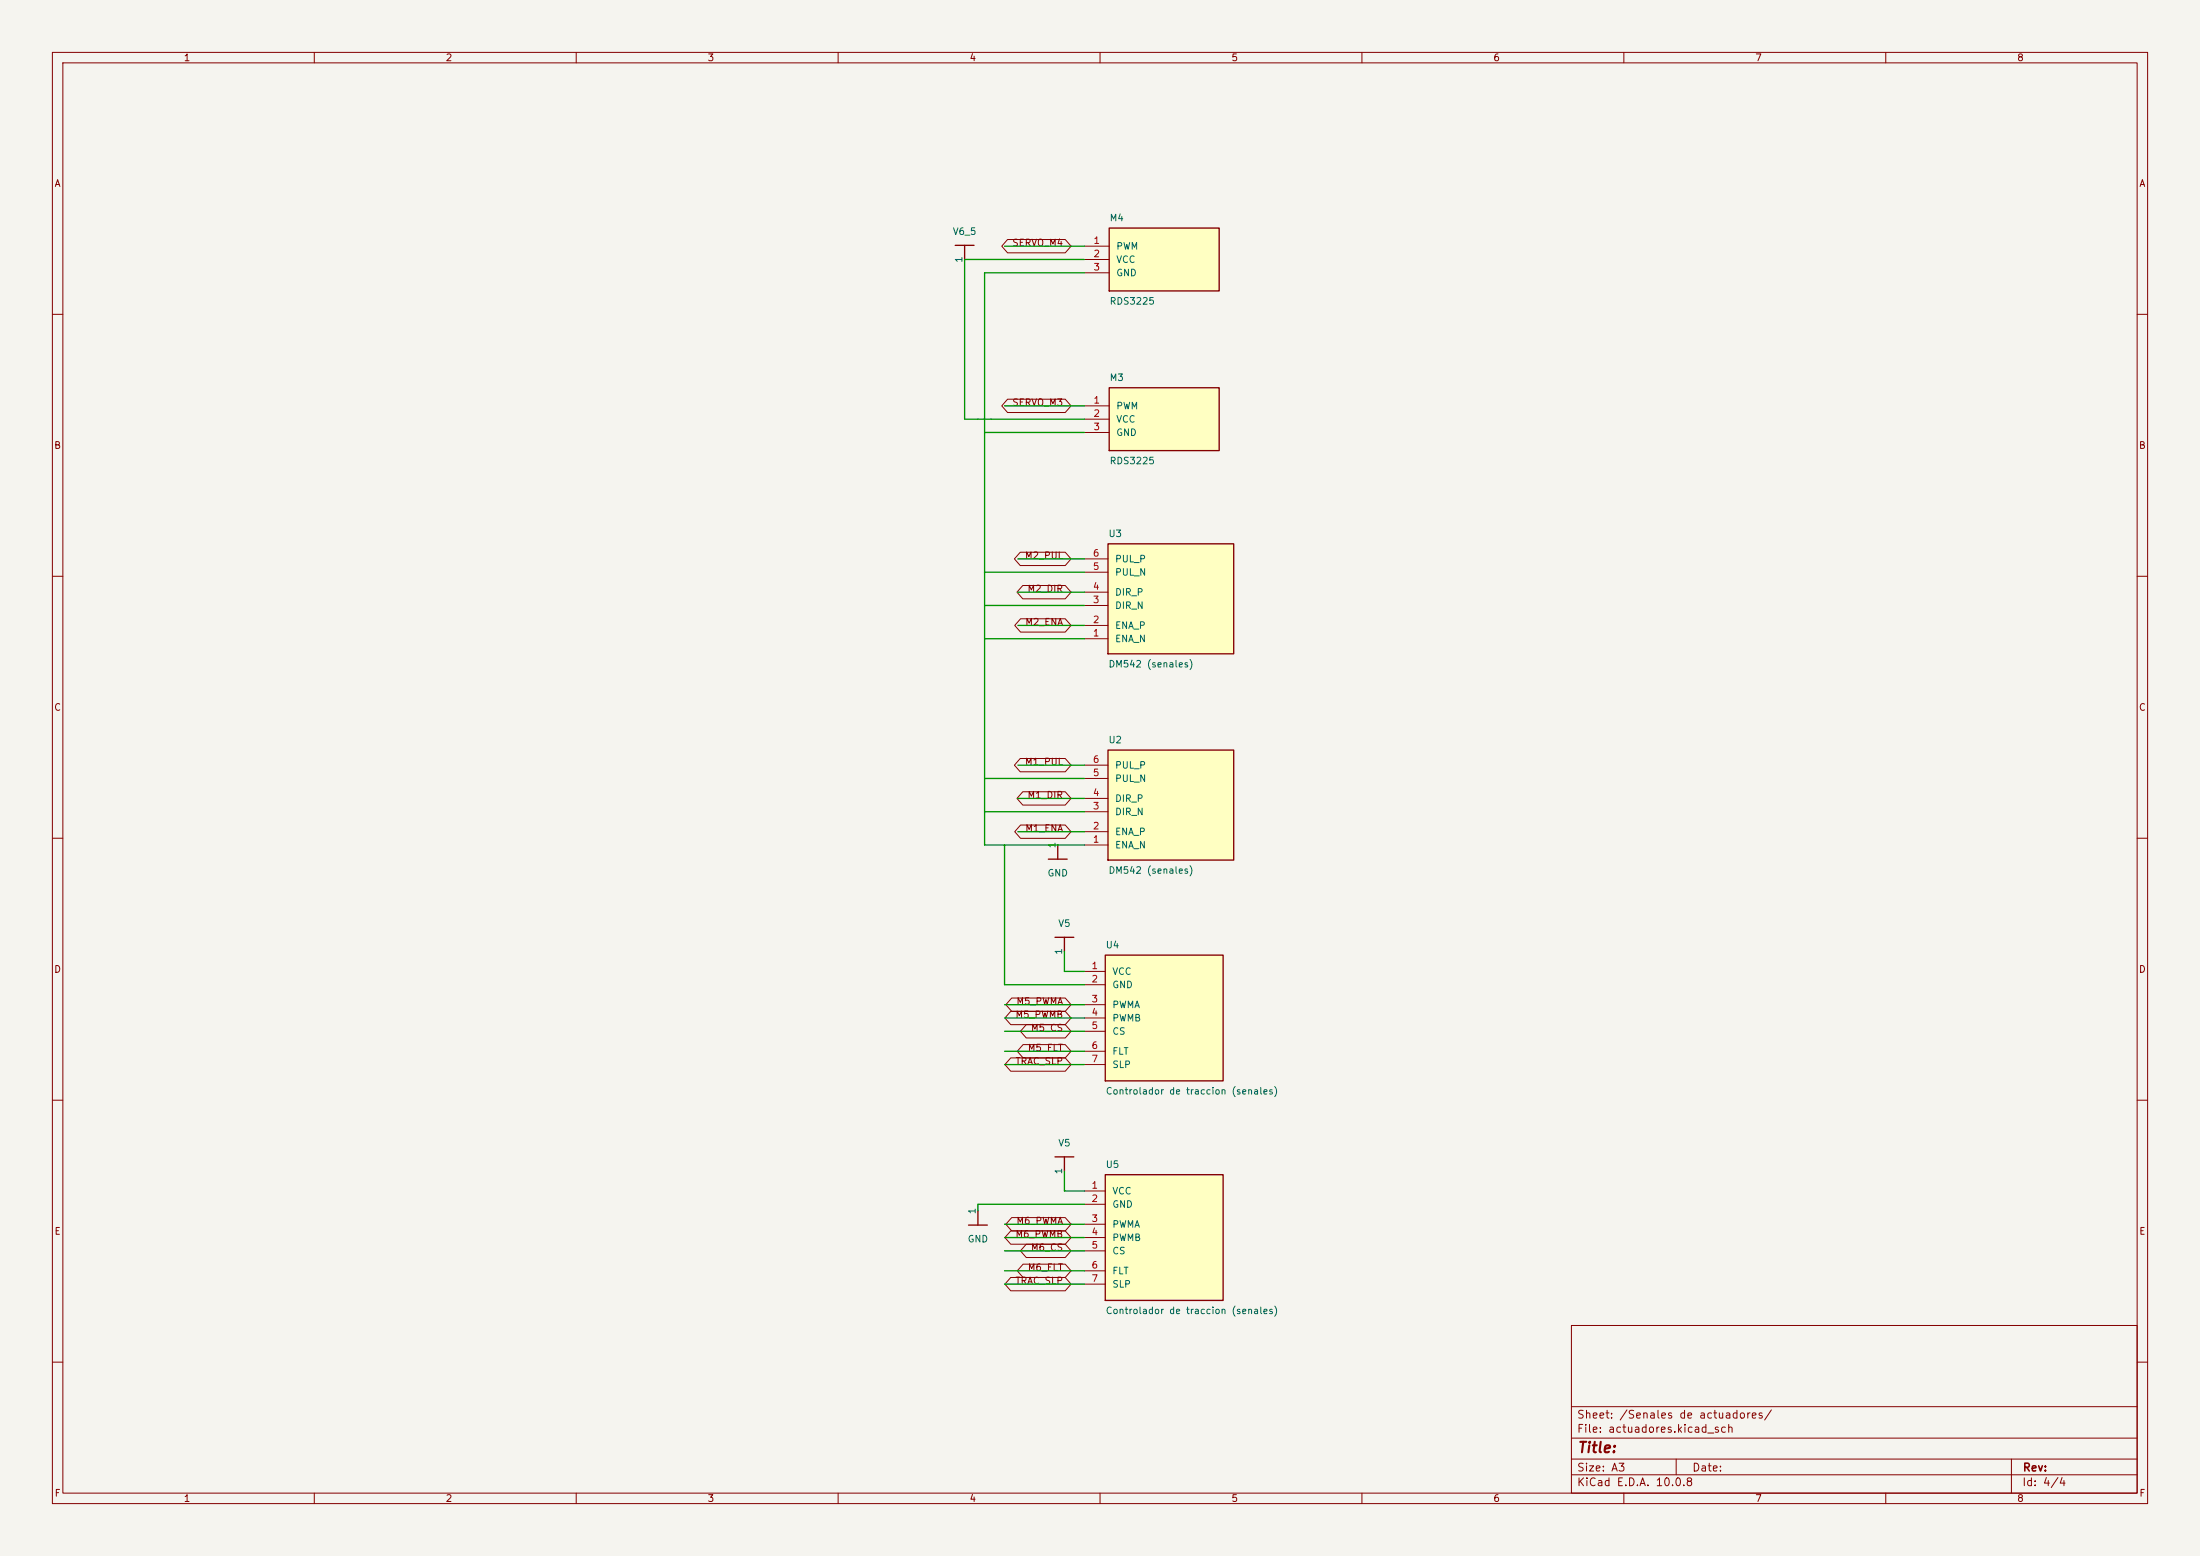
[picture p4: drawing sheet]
<svg xmlns="http://www.w3.org/2000/svg" width="420mm" height="297mm" viewBox="0 0 420 297" stroke-linecap="round" stroke-linejoin="round" font-family="sans-serif">
<path d="M0 0h420v297h-420z" fill="#f5f4ef" stroke="#f5f4ef" stroke-width=".19"/>
<g fill="none" stroke="#840000" stroke-width=".19">
<path d="M10 10h400v277h-400zM12 12h396v273h-396zM60 10v2M110 10v2M160 10v2M210 10v2M260 10v2M310 10v2M360 10v2M10 60h2M408 60h2M10 110h2"/>
<path d="M408 110h2M10 160h2M408 160h2M10 210h2M408 210h2M186.7 231.1v.1M300 253h108v32h-108zM10 260h2M300 278.5h108M300 274.5h108M300 268.5h108M320 278.5v3"/>
<path d="M384 278.5v6.5M408 260h2M60 285v2M110 285v2M160 285v2M210 285v2M260 285v2M300 281.5h108M310 285v2M360 285v2"/>
</g>
<path d="M184.9 233.8h3.6M186.7 231.1v2.7" fill="none" stroke="#840000" stroke-width=".25"/>
<path d="M211 182.3h22.5v24h-22.5z" fill="#ffffc2"/>
<path d="M211 182.3h22.5v24h-22.5zM201.4 220.8h3.6M203.2 220.8v2.7" fill="none" stroke="#840000" stroke-width=".25"/>
<path d="M207 185.4h4M207 188h4M207 191.8h4M207 194.3h4M207 196.9h4M207 200.7h4M207 203.2h4M203.2 223.5h.1" fill="none" stroke="#840000" stroke-width=".19"/>
<path d="M211 224.2h22.5v24h-22.5z" fill="#ffffc2"/>
<path d="M200.1 164h3.6M201.4 178.9h3.6M201.9 161.3v2.7M203.2 178.9v2.7M211 224.2h22.5v24h-22.5z" fill="none" stroke="#840000" stroke-width=".25"/>
<path d="M201.9 161.3h.1M203.2 181.6h.1M207 227.3h4M207 229.9h4M207 233.7h4M207 236.2h4M207 238.8h4M207 242.6h4M207 245.1h4" fill="none" stroke="#840000" stroke-width=".19"/>
<path d="M211.5 143.2h24v21h-24z" fill="#ffffc2"/>
<path d="M211.5 143.2h24v21h-24z" fill="none" stroke="#840000" stroke-width=".25"/>
<path d="M207 158.8h4.5M207 154.9h4.5M207 152.4h4.5M207 148.6h4.5M207 146.1h4.5M207 161.3h4.5" fill="none" stroke="#840000" stroke-width=".19"/>
<path d="M211.5 103.8h24v21h-24z" fill="#ffffc2"/>
<path d="M211.5 103.8h24v21h-24z" fill="none" stroke="#840000" stroke-width=".25"/>
<path d="M207 119.4h4.5M207 115.6h4.5M207 113h4.5M207 109.2h4.5M207 106.7h4.5M207 121.9h4.5" fill="none" stroke="#840000" stroke-width=".19"/>
<path d="M211.7 74h21v12h-21z" fill="#ffffc2"/>
<path d="M211.7 74h21v12h-21z" fill="none" stroke="#840000" stroke-width=".25"/>
<path d="M207 77.5h4.7M207 80h4.7M207 82.6h4.7" fill="none" stroke="#840000" stroke-width=".19"/>
<path d="M211.7 43.5h21v12h-21z" fill="#ffffc2"/>
<path d="M182.3 46.8h3.7M184.1 46.8v2.7M211.7 43.5h21v12h-21z" fill="none" stroke="#840000" stroke-width=".25"/>
<g fill="none" stroke="#840000" stroke-width=".19">
<path d="M184.1 49.5h.1M192.3 45.7h11.1l1.1 1.3-1.1 1.3h-11.1l-1.1-1.3zM207 47h4.7M207 49.5h4.7M207 52.1h4.7M192.3 76.2h11.1l1.1 1.3-1.1 1.2h-11.1l-1.1-1.2zM194.8 105.4h8.6l1.1 1.3-1.1 1.3h-8.6l-1.1-1.3zM194.8 118.1h8.6l1.1 1.3-1.1 1.3h-8.6l-1.1-1.3zM195.3 111.8h8.1l1.1 1.2-1.1 1.3h-8.1l-1.2-1.3zM194.8 144.8h8.6l1.1 1.3-1.1 1.2h-8.6l-1.1-1.2zM194.8 157.5h8.6l1.1 1.3-1.1 1.2h-8.6l-1.1-1.2zM195.3 151.1h8.1l1.1 1.3-1.1 1.3h-8.1l-1.2-1.3z"/>
<path d="M193 193h10.4l1.1 1.3-1.1 1.3h-10.4l-1.2-1.3zM193.1 190.5h10.3l1.1 1.3-1.1 1.2h-10.3l-1.1-1.2zM195.3 199.4h8.1l1.1 1.3-1.1 1.2h-8.1l-1.1-1.2zM195.9 195.6h7.5l1.1 1.3-1.1 1.2h-7.5l-1.1-1.2zM193 201.9h10.4l1.1 1.3-1.1 1.3h-10.4l-1.2-1.3zM193 234.9h10.4l1.1 1.3-1.1 1.3h-10.4l-1.2-1.3zM193.1 232.4h10.3l1.1 1.3-1.1 1.3h-10.3l-1.1-1.3zM195.9 237.5h7.5l1.1 1.3-1.1 1.2h-7.5l-1.1-1.2zM193 243.8h10.4l1.1 1.3-1.1 1.3h-10.4l-1.2-1.3zM195.3 241.3h8.1l1.1 1.3-1.1 1.2h-8.1l-1.1-1.2z"/>
</g>
<g fill="none" stroke="#009600" stroke-width=".25">
<path d="M191.8 47h15.2M207 52.1h-19v109.2h19M207 49.5h-22.9v30.5h22.9M191.8 77.5h15.2M188 82.6h19M188 109.2h19M188 115.6h19M194.3 119.4h12.7M194.3 113h12.7M194.3 106.7h12.7M188 121.9h19M188 154.9h19"/>
<path d="M188 148.6h19M194.3 158.8h12.7M194.3 146.1h12.7M194.3 152.4h12.7M191.8 161.3v26.7h15.2M191.8 191.8h15.2M191.8 194.3h15.2M191.8 196.9h15.2M203.2 181.6v3.8h3.8M191.8 200.7h15.2M191.8 203.2h15.2M191.8 238.8h15.2"/>
<path d="M191.8 236.2h15.2M191.8 233.7h15.2M203.2 223.5v3.8h3.8M207 229.9h-20.3v1.2M191.8 242.6h15.2M191.8 245.1h15.2"/>
</g>
<text font-size="2" fill="#840000" x="301" y="277.8">Title:</text>
<g font-size="1.5" fill="#840000">
<text x="300.9" y="273.8">File: actuadores.kicad_sch</text>
<text x="300.9" y="271.1">Sheet: /Senales de actuadores/</text>
<text x="300.9" y="281.2">Size: A3</text>
<text x="322.9" y="281.2">Date:</text>
<text x="386" y="281.2">Rev:</text>
<text x="300.9" y="284">KiCad E.D.A. 10.0.8</text>
<text x="385.9" y="284">Id: 4/4</text>
</g>
<g font-size="1.3" fill="#840000">
<text x="35" y="12">1</text>
<text x="85" y="12">2</text>
<text x="135" y="12">3</text>
<text x="185" y="12">4</text>
<text x="235" y="12">5</text>
<text x="285" y="12">6</text>
<text x="335" y="12">7</text>
<text x="385" y="12">8</text>
<text x="10.3" y="36">A</text>
<text x="408.3" y="36">A</text>
<text x="193.1" y="47.3">SERVO_M4</text>
<text x="193.1" y="77.8">SERVO_M3</text>
<text x="10.2" y="86">B</text>
<text x="408.2" y="86">B</text>
<text x="195.6" y="107">M2_PUL</text>
<text x="196" y="113.3">M2_DIR</text>
<text x="195.6" y="119.7">M2_ENA</text>
<text x="10.2" y="136">C</text>
<text x="408.2" y="136">C</text>
<text x="195.6" y="146.4">M1_PUL</text>
<text x="196" y="152.7">M1_DIR</text>
<text x="195.6" y="159.1">M1_ENA</text>
<text x="10.2" y="186">D</text>
<text x="408.2" y="186">D</text>
<text x="193.7" y="194.6">M5_PWMB</text>
<text x="193.9" y="192.1">M5_PWMA</text>
<text x="196.7" y="197.2">M5_CS</text>
<text x="193.7" y="203.5">TRAC_SLP</text>
<text x="196.1" y="201">M5_FLT</text>
<text x="193.9" y="234">M6_PWMA</text>
<text x="10.3" y="236">E</text>
<text x="193.7" y="236.5">M6_PWMB</text>
<text x="196.7" y="239.1">M6_CS</text>
<text x="408.3" y="236">E</text>
<text x="193.7" y="245.4">TRAC_SLP</text>
<text x="196.1" y="242.9">M6_FLT</text>
<text x="10.3" y="286">F</text>
<text x="35" y="287">1</text>
<text x="85" y="287">2</text>
<text x="135" y="287">3</text>
<text x="185" y="287">4</text>
<text x="235" y="287">5</text>
<text x="285" y="287">6</text>
<text x="335" y="287">7</text>
<text x="385" y="287">8</text>
<text x="408.3" y="286">F</text>
</g>
<g font-size="1.3" fill="#006464">
<text x="181.8" y="45.1">V6_5</text>
<text x="211.7" y="42.5">M4</text>
<text x="213" y="48">PWM</text>
<text x="184" y="50.3" transform="rotate(-90 184 50.3)">1</text>
<text x="213" y="50.5">VCC</text>
<text x="213" y="53">GND</text>
<text x="211.7" y="58.4">RDS3225</text>
<text x="211.7" y="73">M3</text>
<text x="213" y="78.4">PWM</text>
<text x="213" y="81">VCC</text>
<text x="213" y="83.5">GND</text>
<text x="211.7" y="88.9">RDS3225</text>
<text x="211.5" y="102.8">U3</text>
<text x="212.8" y="107.6">PUL_P</text>
<text x="212.8" y="114">DIR_P</text>
<text x="212.8" y="110.2">PUL_N</text>
<text x="212.8" y="116.5">DIR_N</text>
<text x="212.8" y="122.9">ENA_N</text>
<text x="212.8" y="120.3">ENA_P</text>
<text x="211.5" y="127.7">DM542 (senales)</text>
<text x="211.5" y="142.2">U2</text>
<text x="212.8" y="149.6">PUL_N</text>
<text x="212.8" y="147">PUL_P</text>
<text x="212.8" y="155.9">DIR_N</text>
<text x="212.8" y="153.4">DIR_P</text>
<text x="212.8" y="159.7">ENA_P</text>
<text x="199.9" y="167.6">GND</text>
<text x="201.8" y="162" transform="rotate(-90 201.8 162)">1</text>
<text x="211.5" y="167.1">DM542 (senales)</text>
<text x="212.8" y="162.3">ENA_N</text>
<text x="201.9" y="177.2">V5</text>
<text x="203.1" y="182.3" transform="rotate(-90 203.1 182.3)">1</text>
<text x="211" y="181.3">U4</text>
<text x="212.2" y="186.4">VCC</text>
<text x="212.2" y="188.9">GND</text>
<text x="212.2" y="192.7">PWMA</text>
<text x="212.2" y="195.3">PWMB</text>
<text x="212.2" y="197.8">CS</text>
<text x="212.2" y="201.6">FLT</text>
<text x="211" y="209.2">Controlador de traccion (senales)</text>
<text x="212.2" y="204.2">SLP</text>
<text x="201.9" y="219.1">V5</text>
<text x="203.1" y="224.2" transform="rotate(-90 203.1 224.2)">1</text>
<text x="211" y="223.2">U5</text>
<text x="186.6" y="231.9" transform="rotate(-90 186.6 231.9)">1</text>
<text x="212.2" y="228.3">VCC</text>
<text x="212.2" y="230.8">GND</text>
<text x="184.6" y="237.5">GND</text>
<text x="212.2" y="234.6">PWMA</text>
<text x="212.2" y="237.2">PWMB</text>
<text x="212.2" y="239.7">CS</text>
<text x="212.2" y="243.5">FLT</text>
<text x="211" y="251.1">Controlador de traccion (senales)</text>
<text x="212.2" y="246.1">SLP</text>
</g>
<g font-size="1.3" fill="#a90000">
<text x="208.6" y="46.9">1</text>
<text x="208.6" y="49.4">2</text>
<text x="208.6" y="51.9">3</text>
<text x="208.6" y="77.3">1</text>
<text x="208.6" y="79.9">2</text>
<text x="208.6" y="82.4">3</text>
<text x="208.5" y="106.5">6</text>
<text x="208.5" y="112.9">4</text>
<text x="208.5" y="109.1">5</text>
<text x="208.5" y="119.2">2</text>
<text x="208.5" y="115.4">3</text>
<text x="208.5" y="121.8">1</text>
<text x="208.5" y="148.5">5</text>
<text x="208.5" y="145.9">6</text>
<text x="208.5" y="154.8">3</text>
<text x="208.5" y="152.3">4</text>
<text x="208.5" y="161.2">1</text>
<text x="208.5" y="158.6">2</text>
<text x="208.3" y="185.3">1</text>
<text x="208.3" y="187.8">2</text>
<text x="208.3" y="191.6">3</text>
<text x="208.3" y="194.2">4</text>
<text x="208.3" y="196.7">5</text>
<text x="208.3" y="200.5">6</text>
<text x="208.3" y="203.1">7</text>
<text x="208.3" y="227.2">1</text>
<text x="208.3" y="229.7">2</text>
<text x="208.3" y="233.5">3</text>
<text x="208.3" y="236.1">4</text>
<text x="208.3" y="238.6">5</text>
<text x="208.3" y="242.4">6</text>
<text x="208.3" y="245">7</text>
</g>
</svg>
